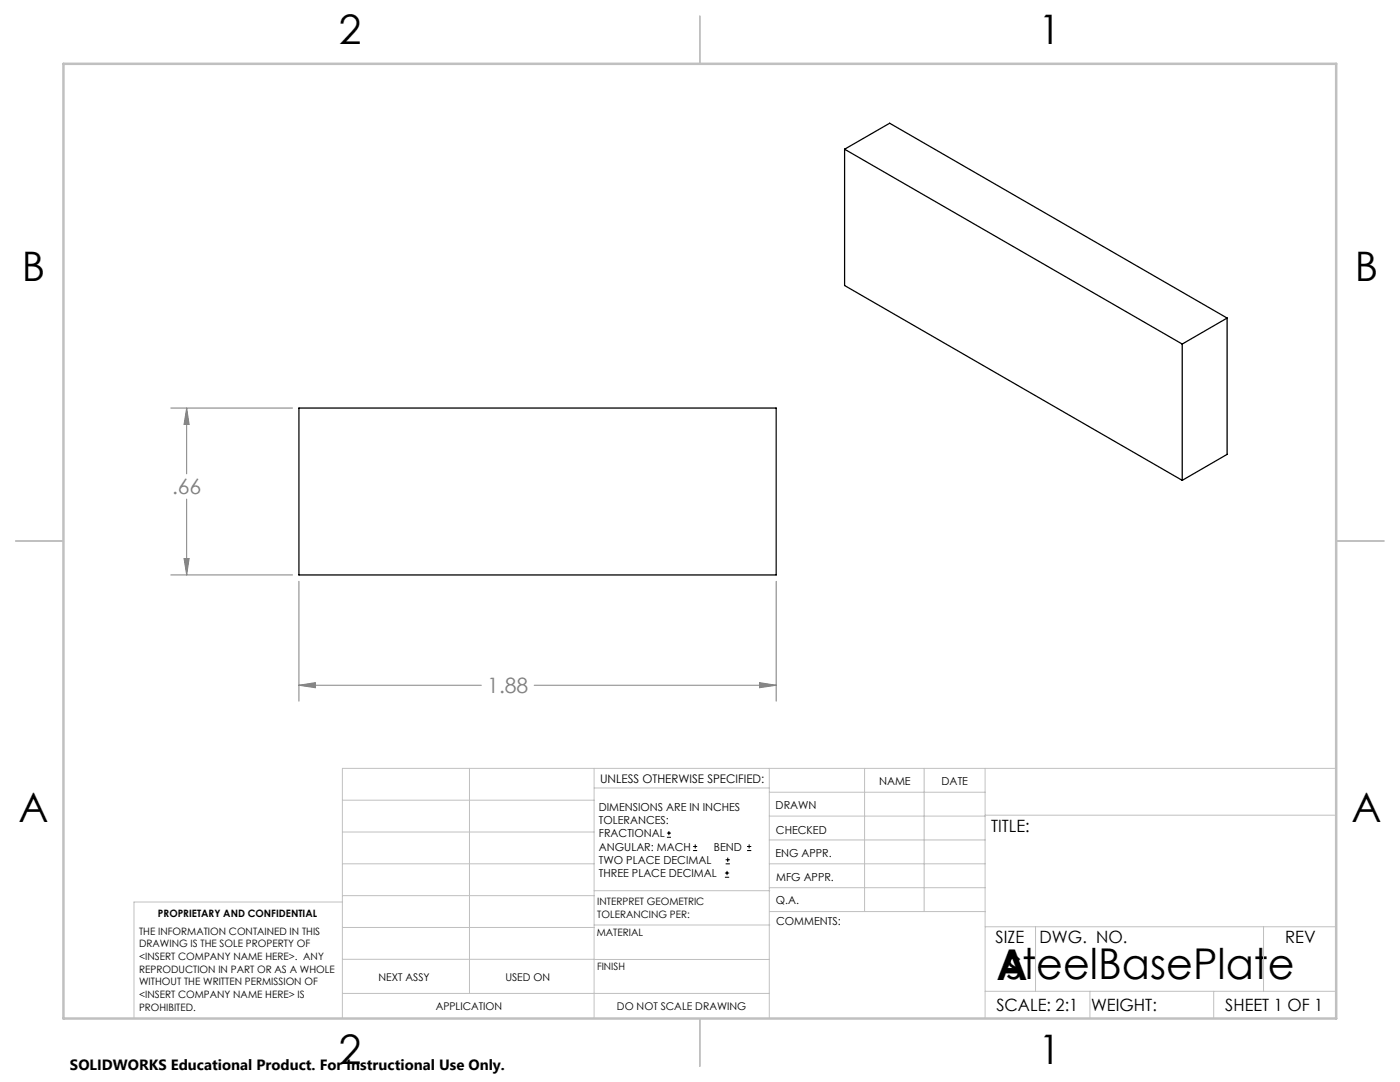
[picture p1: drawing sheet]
<svg xmlns="http://www.w3.org/2000/svg" width="279mm" height="216mm" viewBox="0 0 279 216" stroke-linecap="round" stroke-linejoin="round" font-family="sans-serif">
<g fill="none" stroke="#000" stroke-width=".2">
<path d="M133.1 167.1h.8M133.1 166.2h.8M133.5 165.8v.9M138.3 169.7h.8M138.3 168.9h.8M138.7 168.5v.8M144.7 175h.8M144.7 174.2h.8M144.8 172.4h.9M144.8 171.6h.9M145.1 173.8v.8M145.2 171.1v.9"/>
<path d="M149.1 169.7h.8M149.1 168.9h.8M149.5 168.5v.8"/>
</g>
<path d="M34.1 81.4h24.3M37.3 81.4l.4 3.3h-1zM37.3 81.4v13.1M37.3 99.6v15.1M34.1 114.7h24.3M36.7 111.4h1l-.4 3.3zM59.7 116v23.9M154.9 116v23.9M59.7 136.7l3.2-.5v1zM59.7 136.7h36.4M106.6 136.7h48.3M151.6 136.2l3.3 .5-3.3 .5z" fill="none" stroke="#808080" stroke-width=".2"/>
<g fill="none" stroke="#c0c0c0" stroke-width=".2">
<path d="M68.3 159.7h50.3M93.7 153.3v44.9M118.6 153.3v49.9M118.6 157.2h34.9M153.5 153.3v49.9M153.5 158.1h43.1M172.5 153.3v28.6M184.4 153.3v28.6M196.6 153.3v49.9M266.7 153.3h-198.4v49.9M68.3 178.7h50.3M68.3 172.4h50.3"/>
<path d="M68.3 166h50.3M68.3 180h-41.6v23.2M118.6 177.7h35M153.5 167.6h43.1M153.5 162.8h43.1M153.5 172.4h43.1M153.5 177.1h43.1M196.6 162.7h70.1M68.3 198.2h85.2M68.3 191.4l85.2 .1M68.3 185.1h50.3M118.6 184.6h35"/>
<path d="M153.6 181.9h43M196.6 197.8h70.1M196.6 184.9h70.1M206.7 184.9v12.9M217.5 197.8v5.4M242.2 197.8v5.4M252.2 184.9v12.9"/>
</g>
<path d="M139.7 3.2v9.5M3.1 107.9h9.6M266.7 107.9h9.5M139.7 203.2v9.6" fill="none" stroke="#c0c0c0" stroke-width=".25"/>
<path d="M12.7 12.7h254v190.5h-254z" fill="none" stroke="#c0c0c0" stroke-width=".5"/>
<path d="M37.3 81.4l.4 3.3h-1zM36.7 111.4h1l-.4 3.3zM59.7 136.7l3.2-.5v1zM151.6 136.2l3.3 .5-3.3 .5z" fill="#808080"/>
<path d="M168.6 29.8l67.3 38.9M168.6 29.8l9-5.2 67.3 38.9M168.6 29.8v27.2l67.3 38.8M235.9 68.7v27.1M244.9 63.5l-9 5.2M244.9 63.5v27.2l-9 5.1M59.7 81.4h95.2v33.3h-95.2z" fill="none" stroke="#000" stroke-width=".25"/>
<g font-size="8.5">
<text x="198.9" y="195.5">A</text>
<text x="200.8" y="195.4">steelBasePlate</text>
</g>
<g font-size="8.1">
<text x="67.6" y="8.9">2</text>
<text x="207.3" y="8.9">1</text>
<text x="4.4" y="56.2">B</text>
<text x="270.4" y="56.2">B</text>
<text x="3.7" y="164.1">A</text>
<text x="269.7" y="164.1">A</text>
<text x="67.6" y="212.4">2</text>
<text x="207.3" y="212.4">1</text>
</g>
<g font-size="4.2" fill="#808080">
<text x="34.3" y="98.7">.66</text>
<text x="97.2" y="138.3">1.88</text>
</g>
<g font-size="3.4">
<text x="197.8" y="166">TITLE:</text>
<text x="198.7" y="188.1">SIZE</text>
<text x="207.5" y="188.1">DWG. NO.</text>
<text x="256.5" y="188.2">REV</text>
<text x="198.8" y="201.7">SCALE: 2:1</text>
<text x="217.7" y="201.8">WEIGHT:</text>
<text x="244.5" y="201.7">SHEET 1 OF 1</text>
</g>
<text font-size="3" x="14" y="213.5">SOLIDWORKS Educational Product. For Instructional Use Only.</text>
<text font-size="2.4" x="119.8" y="156.2">UNLESS OTHERWISE SPECIFIED:</text>
<g font-size="2.2">
<text x="119.5" y="161.8">DIMENSIONS ARE IN INCHES</text>
<text x="154.8" y="161.4">DRAWN</text>
<text x="175.4" y="156.6">NAME</text>
<text x="187.9" y="156.7">DATE</text>
<text x="119.5" y="164.4">TOLERANCES:</text>
<text x="119.5" y="167.1">FRACTIONAL</text>
<text x="154.9" y="166.3">CHECKED</text>
<text x="119.5" y="169.7">ANGULAR: MACH</text>
<text x="119.5" y="172.4">TWO PLACE DECIMAL</text>
<text x="142.5" y="169.7">BEND</text>
<text x="154.8" y="171">ENG APPR.</text>
<text x="119.5" y="175">THREE PLACE DECIMAL</text>
<text x="154.9" y="175.7">MFG APPR.</text>
<text x="154.9" y="180.4">Q.A.</text>
<text x="154.9" y="184.6">COMMENTS:</text>
</g>
<g font-size="2.1">
<text x="75.5" y="195.7">NEXT ASSY</text>
<text x="100.9" y="195.7">USED ON</text>
<text x="86.9" y="201.5">APPLICATION</text>
<text x="123.1" y="201.6">DO NOT SCALE DRAWING</text>
</g>
<g font-size="2">
<text x="31.5" y="182.9">PROPRIETARY AND CONFIDENTIAL</text>
<text x="119.2" y="180.6">INTERPRET GEOMETRIC</text>
<text x="119.2" y="183.1">TOLERANCING PER:</text>
<text x="27.8" y="186.5">THE INFORMATION CONTAINED IN THIS</text>
<text x="27.8" y="189">DRAWING IS THE SOLE PROPERTY OF</text>
<text x="27.8" y="191.6">&lt;INSERT COMPANY NAME HERE&gt;. ANY</text>
<text x="119.1" y="186.7">MATERIAL</text>
<text x="27.8" y="194.1">REPRODUCTION IN PART OR AS A WHOLE</text>
<text x="27.8" y="196.6">WITHOUT THE WRITTEN PERMISSION OF</text>
<text x="119.1" y="193.5">FINISH</text>
<text x="27.8" y="199.1">&lt;INSERT COMPANY NAME HERE&gt; IS</text>
<text x="27.8" y="201.7">PROHIBITED.</text>
</g>
</svg>
